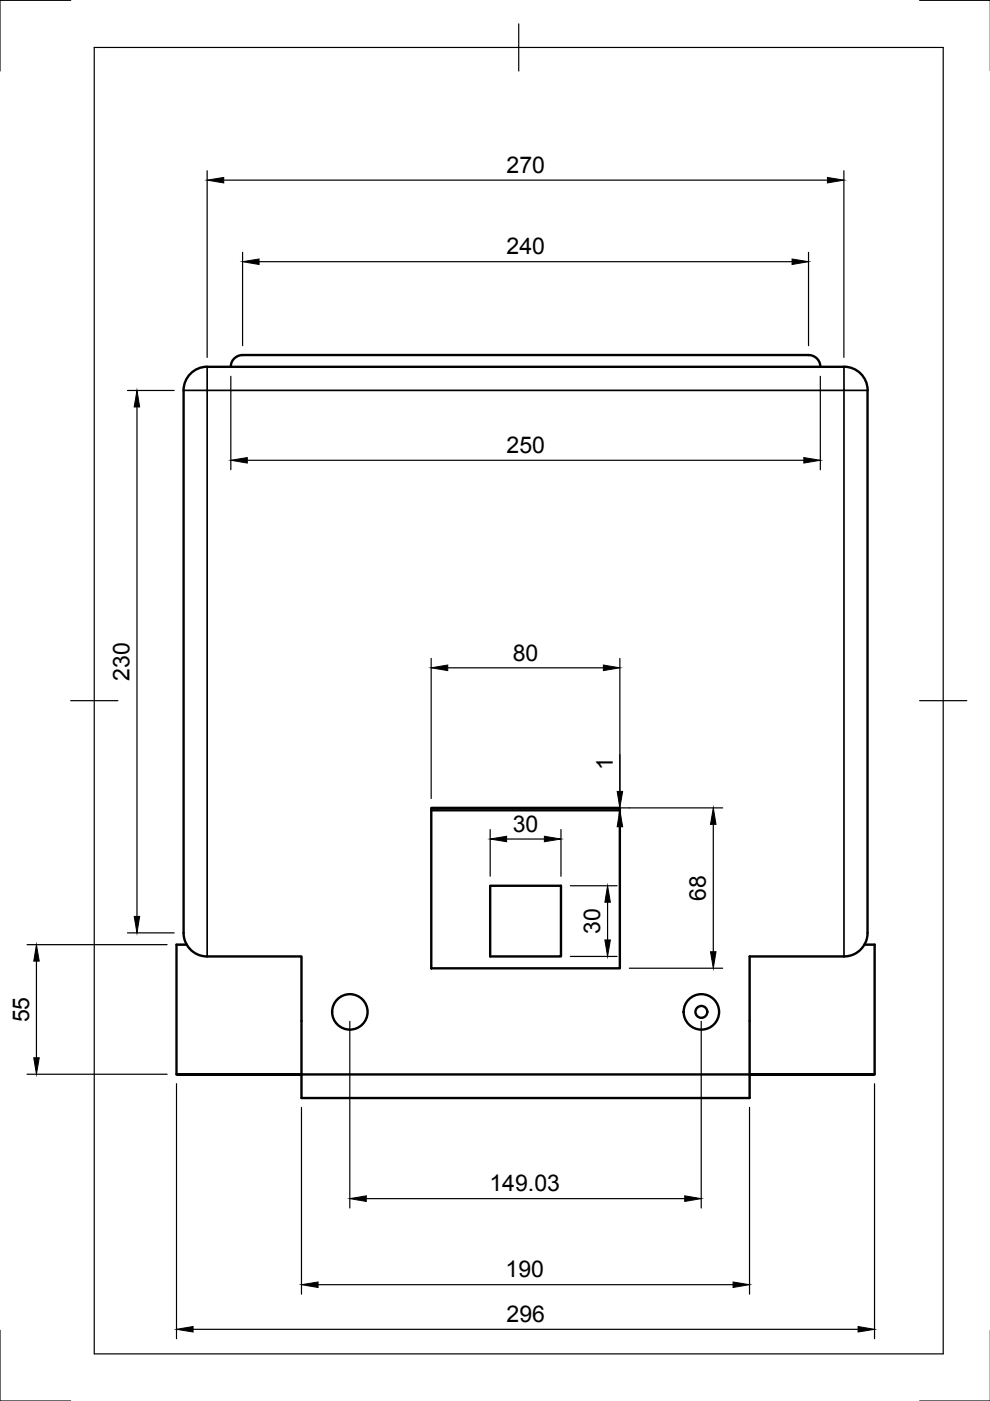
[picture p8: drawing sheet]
<svg xmlns="http://www.w3.org/2000/svg" width="210mm" height="297mm" viewBox="0 0 210 297" stroke-linecap="round" stroke-linejoin="round" font-family="sans-serif">
<!-- layer: Visible -->
<g fill="none" stroke="#000" stroke-width=".51">
<path d="M48.9 77.8a2.51 2.51 0 0 1 2.5-2.5h120a2.51 2.51 0 0 1 2.5 2.5M38.9 82.8v115a5 5 0 0 0 5 5h20v25M38.9 82.8a5 5 0 0 1 5-5h135a5 5 0 0 1 5.1 5M183.9 82.8v115a5 5 0 0 1-5 5h-20v25M91.4 171.3h40v34h-40zM91.4 171.8h40M103.9 187.8h15v15h-15zM39.6 200.3h-2.2v27.5M183.3 200.3h2.1v27.5M37.4 227.8h26.5zM63.9 227.8h95v5h-95zM158.9 227.8h26.5z"/>
<circle cx="74.2" cy="214.5" r="3.8"/>
<circle cx="148.7" cy="214.5" r="1.26"/>
<circle cx="148.7" cy="214.5" r="3.8"/>
</g>
<!-- layer: Visible Narrow -->
<path d="M43.9 77.8v5M178.9 77.8v5h5M38.9 82.8h5M43.9 82.8h135v120M43.9 82.8v120" fill="none" stroke="#000" stroke-width=".36"/>
<!-- layer: Border -->
<path d="M15 .1h-15v15M20 10.1h180v276.9h-180zM110 5.1v10M195 .1h15M15 148.6h10M195 148.6h10M0 282.1v14.9h15M195 297h15" fill="none" stroke="#000" stroke-width=".25"/>
<!-- layer: Dimensions -->
<g fill="none" stroke="#000" stroke-width=".25">
<path d="M43.9 36.2v39.6M47.4 38.2h128M178.9 36.2v39.6M51.4 53.5v19.8M54.9 55.5h113M171.4 53.5v19.8M48.9 79.8v19.8M173.9 79.8v19.8M27 82.8h9.9M29 86.3v108M52.4 97.6h118M91.4 139.6v29.7"/>
<path d="M131.4 139.6v30.2M94.9 141.6h33M93.4 171.3h59.8M103.9 175.9v9.9M107.4 177.9h8M118.9 175.9v9.9M131.4 171.3v.5M131.4 175.3v3.5M151.2 174.8v27M27 197.8h9.9M120.9 187.8h9.9M128.8 191.3v8"/>
<path d="M5.7 200.3h29.7M7.7 203.8v20.5M74.2 216.5v39.6M120.9 202.8h9.9M133.4 205.3h19.8M148.7 216.5v39.6M5.7 227.8h29.7M37.4 229.8v54M63.9 234.8v39.6M158.9 234.8v39.6M185.4 229.8v54M77.7 254.1h67.5"/>
<path d="M67.4 272.4h88M40.9 281.8h141"/>
</g>
<g fill="#000" stroke="#000" stroke-width=".21">
<path d="M43.9 38.2l3.5-.6v1.2zM175.4 37.6l3.5 .6-3.5 .6zM51.4 55.5l3.5-.6v1.2zM167.9 54.9l3.5 .6-3.5 .6zM29 82.8l.6 3.5h-1.2zM48.9 97.6l3.5-.6v1.2zM170.4 97l3.5 .6-3.5 .6zM91.4 141.6l3.5-.6v1.2zM127.9 141l3.5 .6-3.5 .6zM103.9 177.9l3.5-.6v1.2zM115.4 177.3l3.5 .6-3.5 .6zM131.4 171.8l.6 3.5h-1.1z"/>
<path d="M130.9 167.8h1.1l-.6 3.5zM151.2 171.3l.6 3.5h-1.2zM28.4 194.3h1.2l-.6 3.5zM128.2 199.3h1.2l-.6 3.5zM128.8 187.8l.6 3.5h-1.2zM7.7 200.3l.6 3.5h-1.1zM150.6 201.8h1.2l-.6 3.5zM7.2 224.3h1.1l-.6 3.5zM74.2 254.1l3.5-.6v1.2zM145.2 253.5l3.5 .6-3.5 .6zM63.9 272.4l3.5-.6v1.2zM155.4 271.8l3.5 .6-3.5 .6z"/>
<path d="M37.4 281.8l3.5-.6v1.2zM181.9 281.2l3.5 .6-3.5 .6z"/>
</g>
<g font-size="4.9">
<text x="107.4" y="36.6">270</text>
<text x="107.4" y="53.9">240</text>
<text x="107.4" y="96">250</text>
<text x="108.7" y="140">80</text>
<text x="27.5" y="144.3" transform="rotate(-90 27.5 144.3)">230</text>
<text x="129.9" y="163.3" transform="rotate(-90 129.9 163.3)">1</text>
<text x="108.7" y="176.3">30</text>
<text x="149.7" y="191" transform="rotate(-90 149.7 191)">68</text>
<text x="127.3" y="198" transform="rotate(-90 127.3 198)">30</text>
<text x="6.2" y="216.8" transform="rotate(-90 6.2 216.8)">55</text>
<text x="103.8" y="252.6">149.03</text>
<text x="107.2" y="270.8">190</text>
<text x="107.4" y="280.3">296</text>
</g>
</svg>
